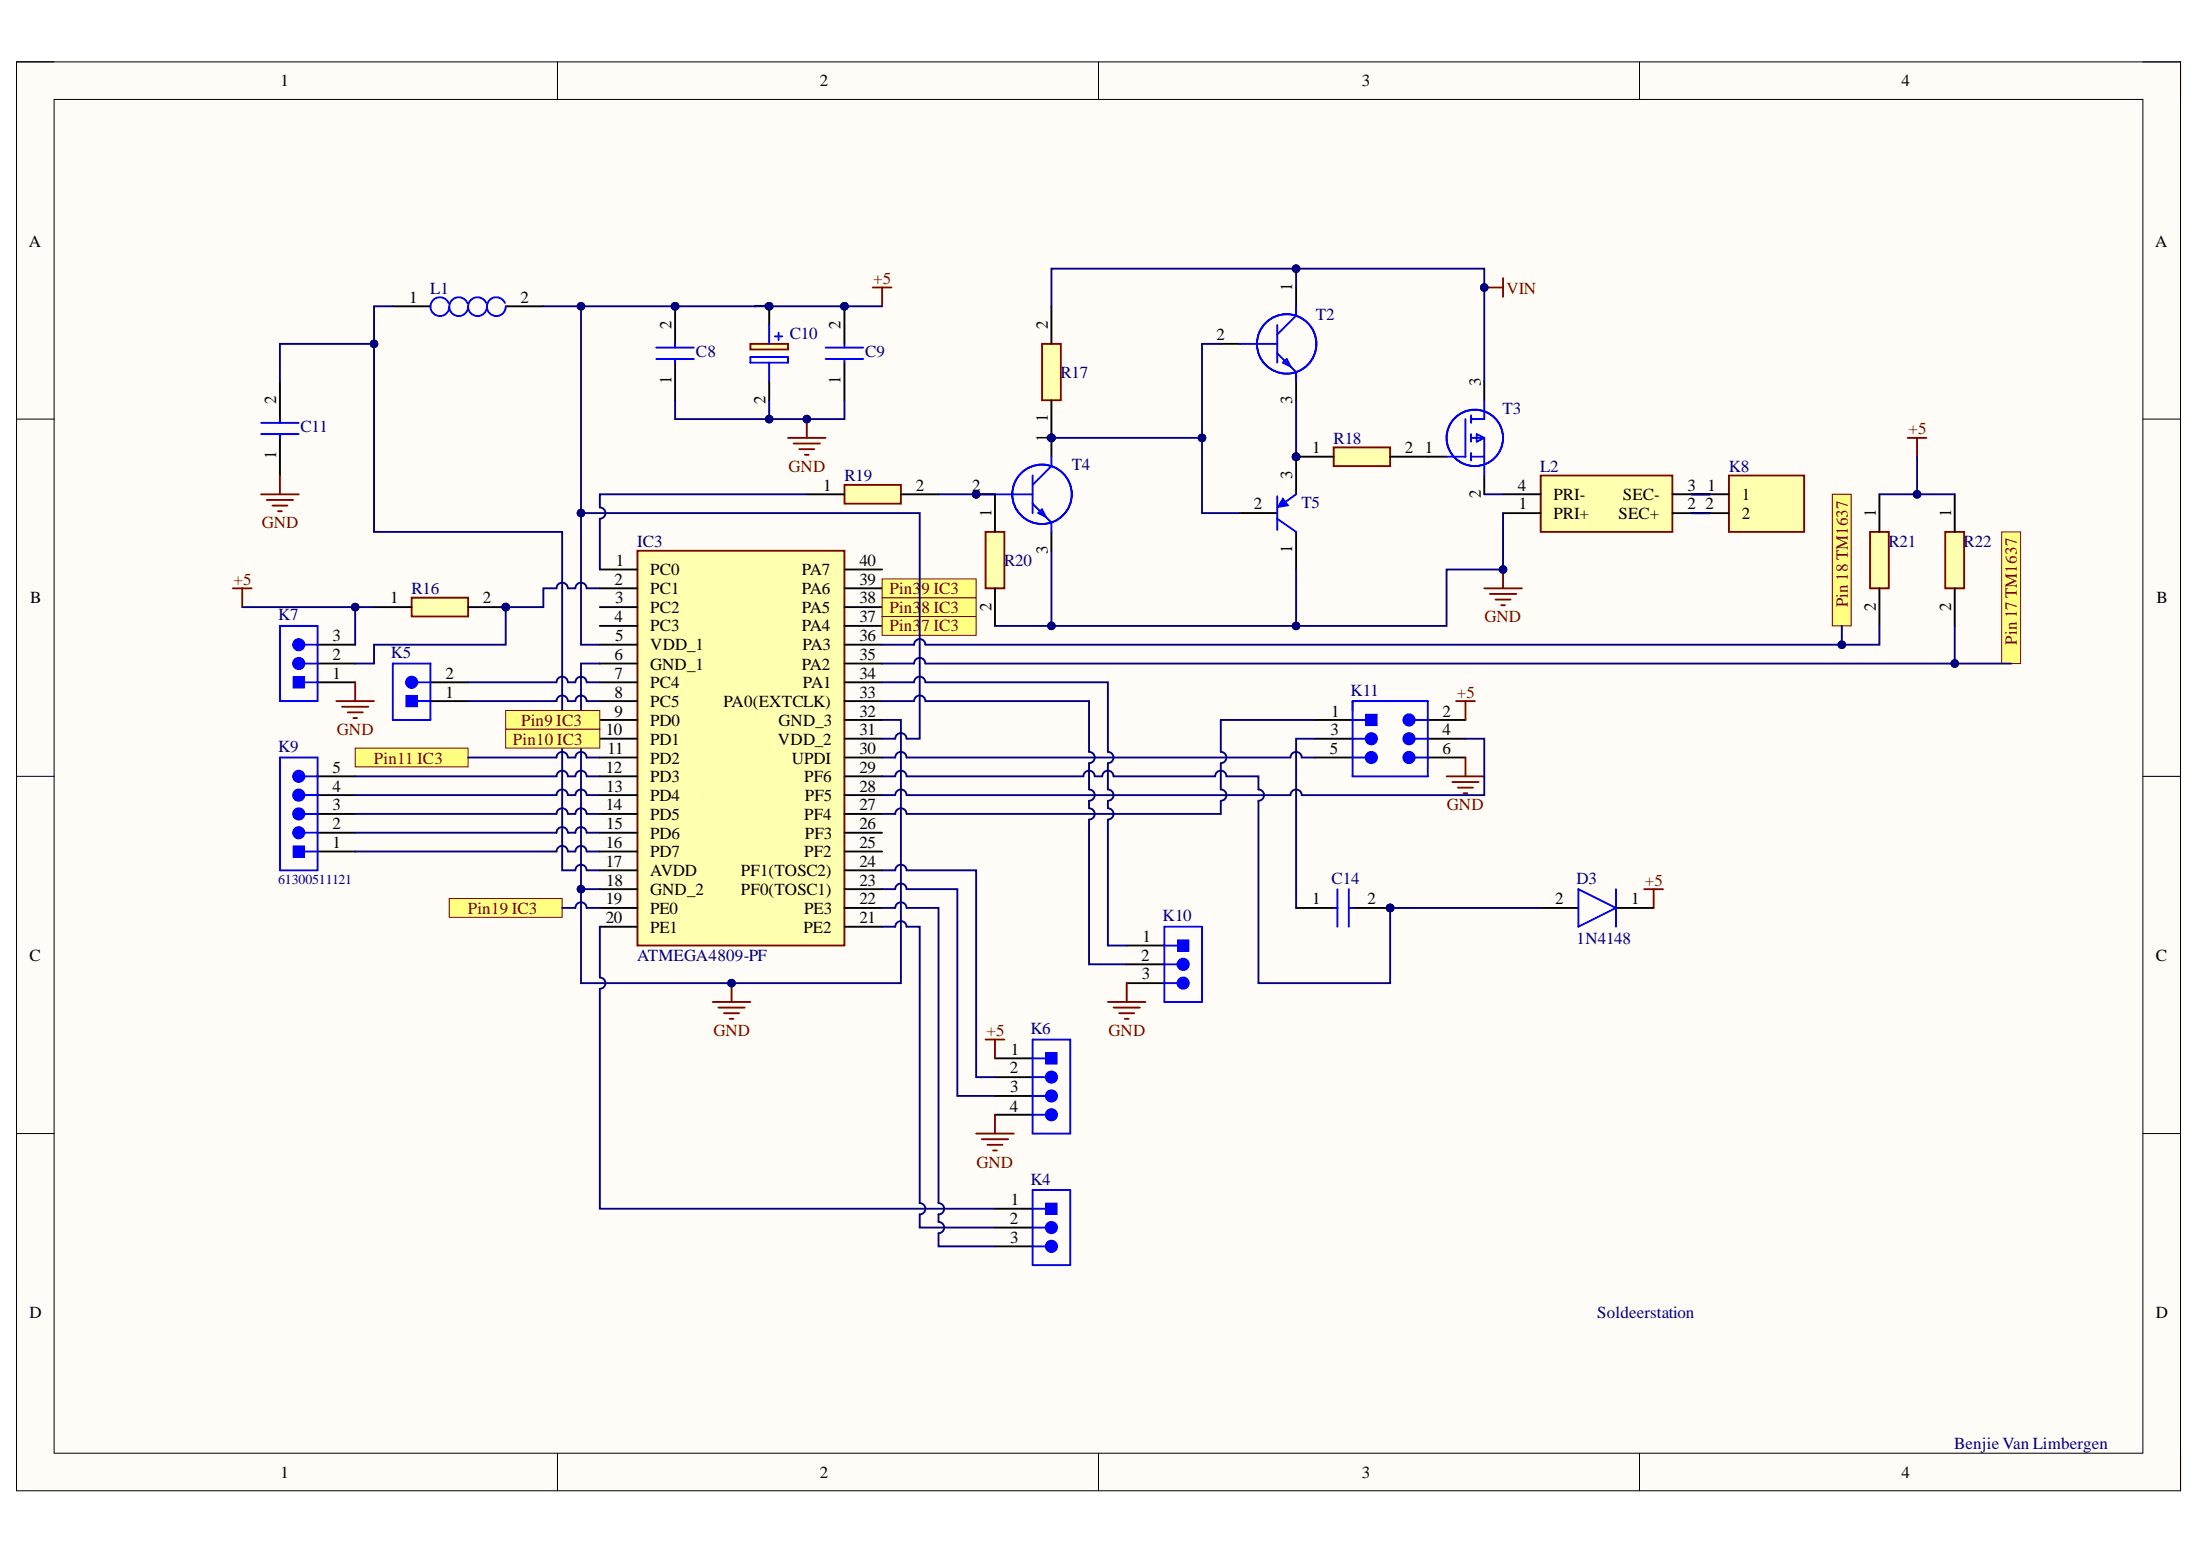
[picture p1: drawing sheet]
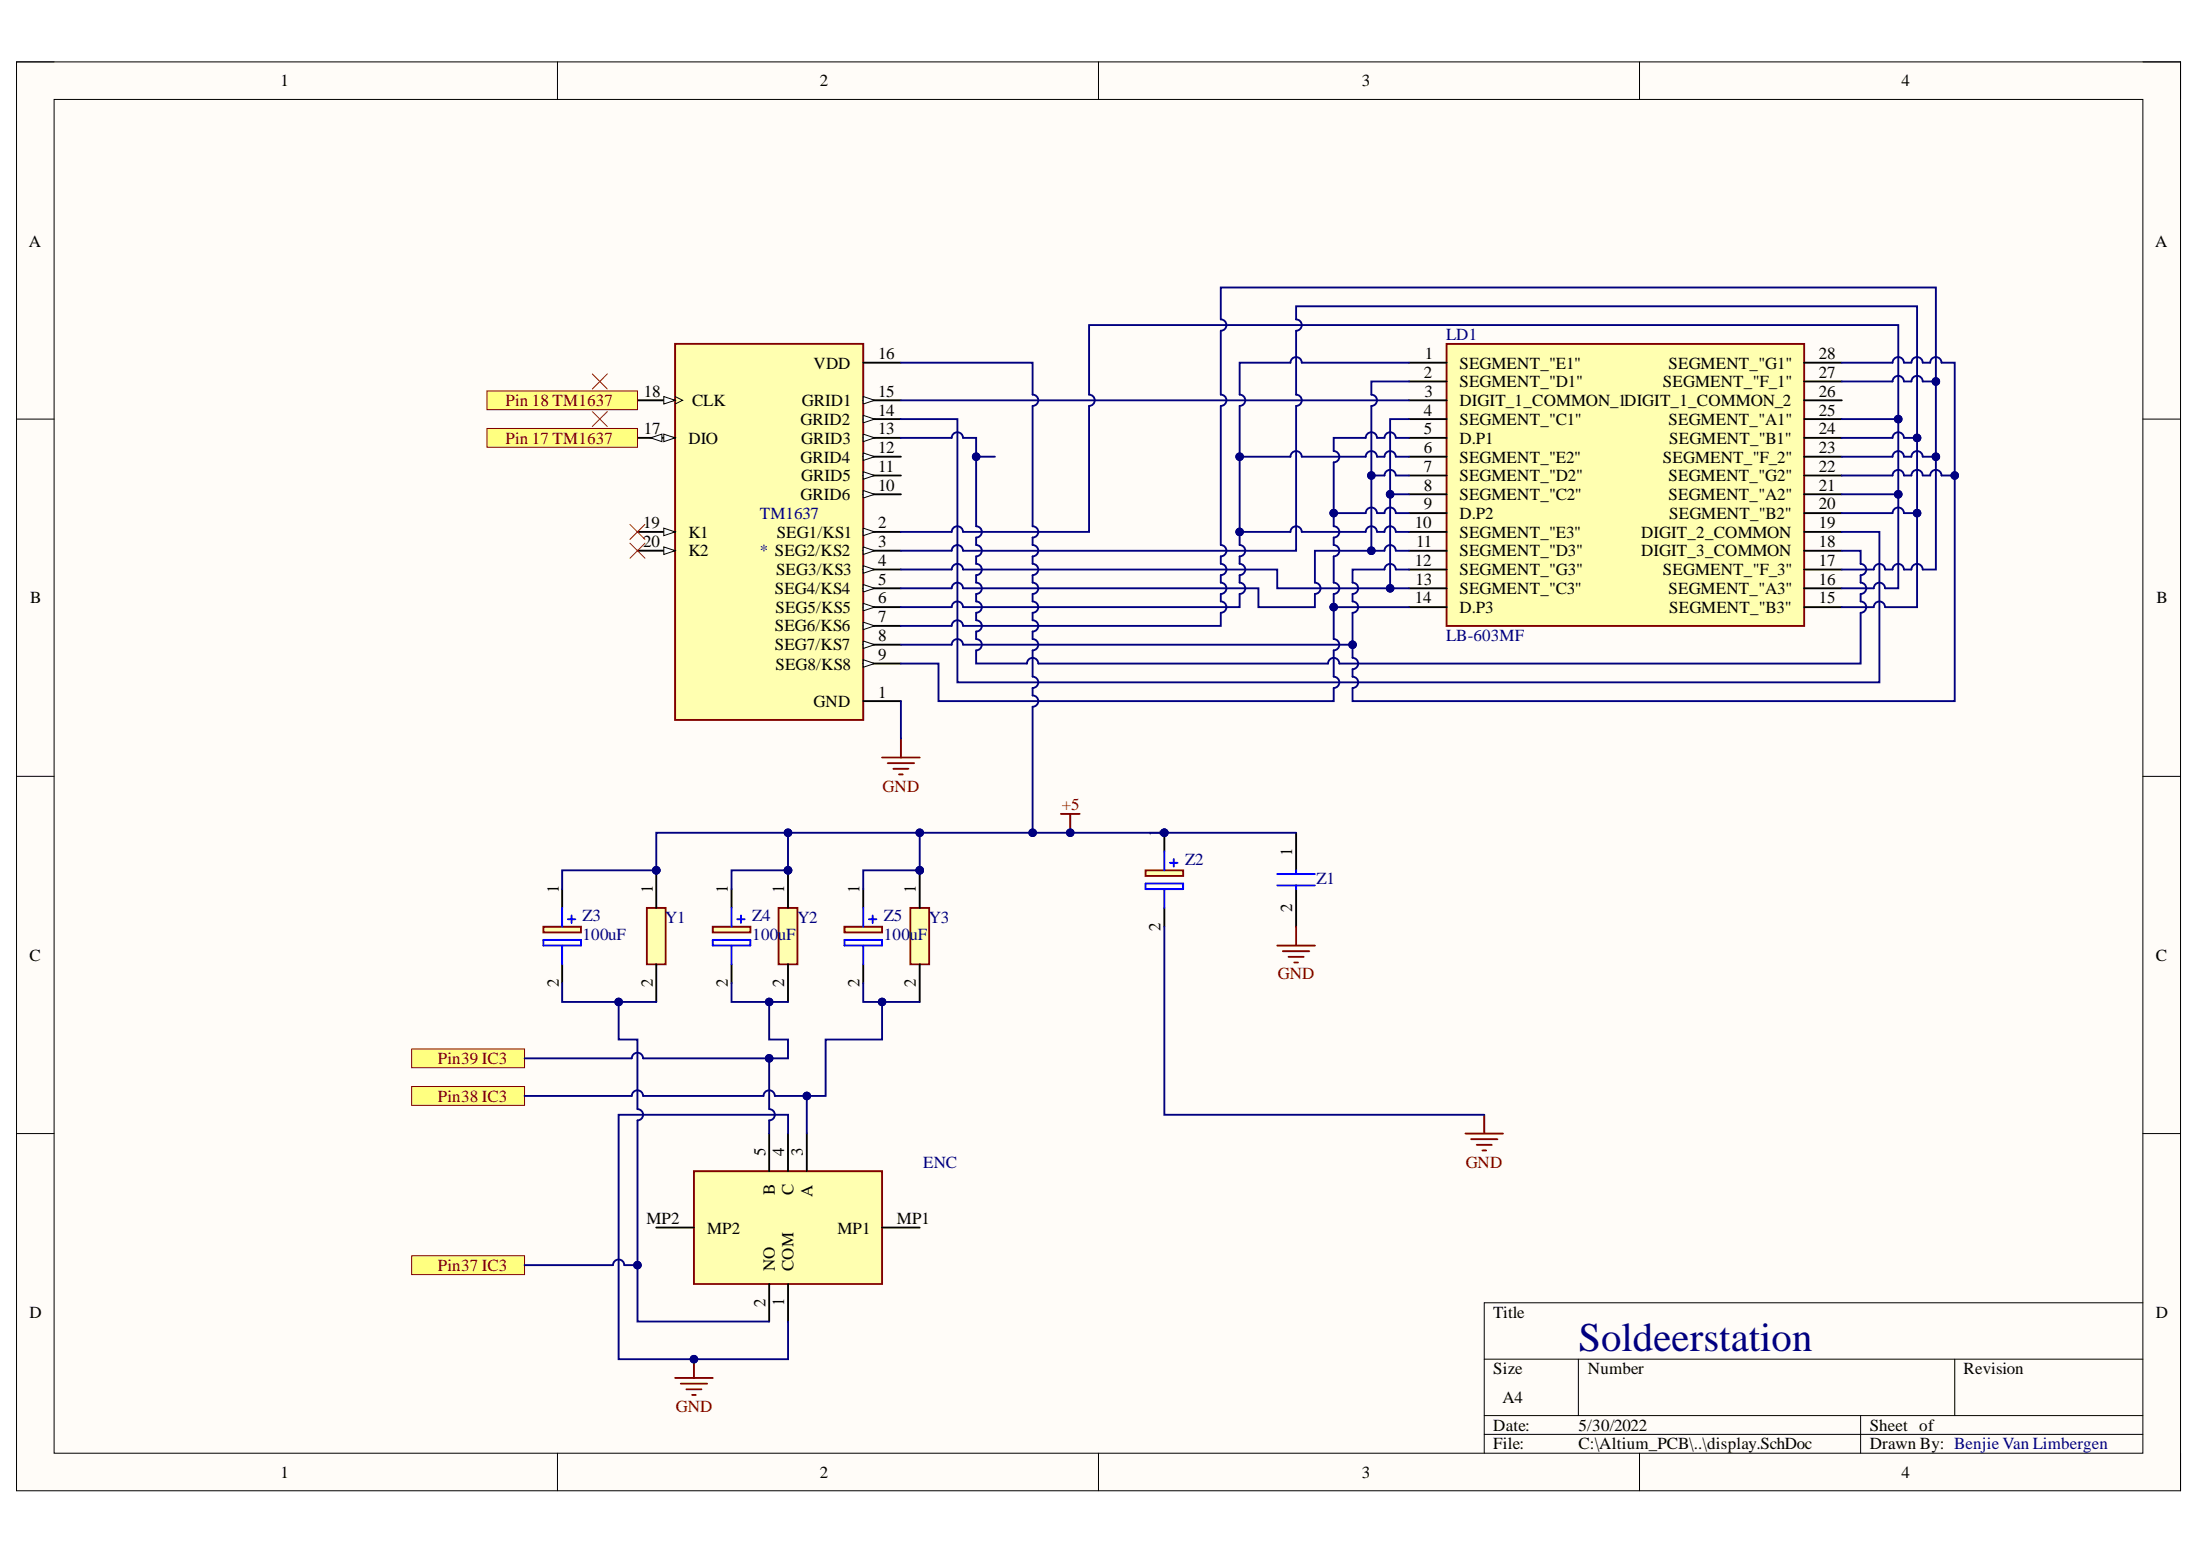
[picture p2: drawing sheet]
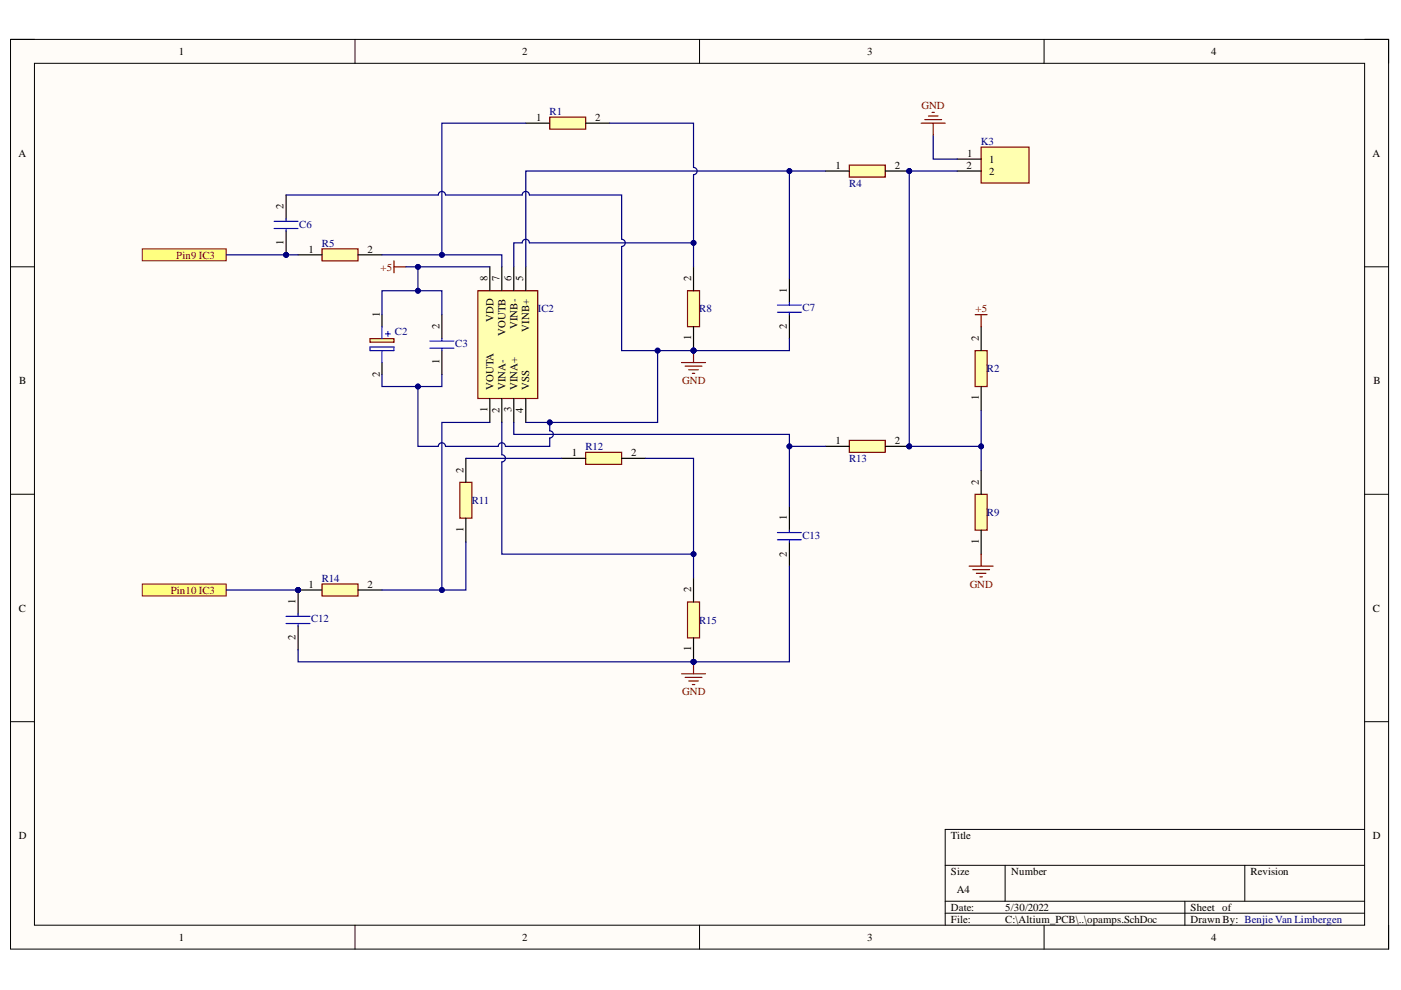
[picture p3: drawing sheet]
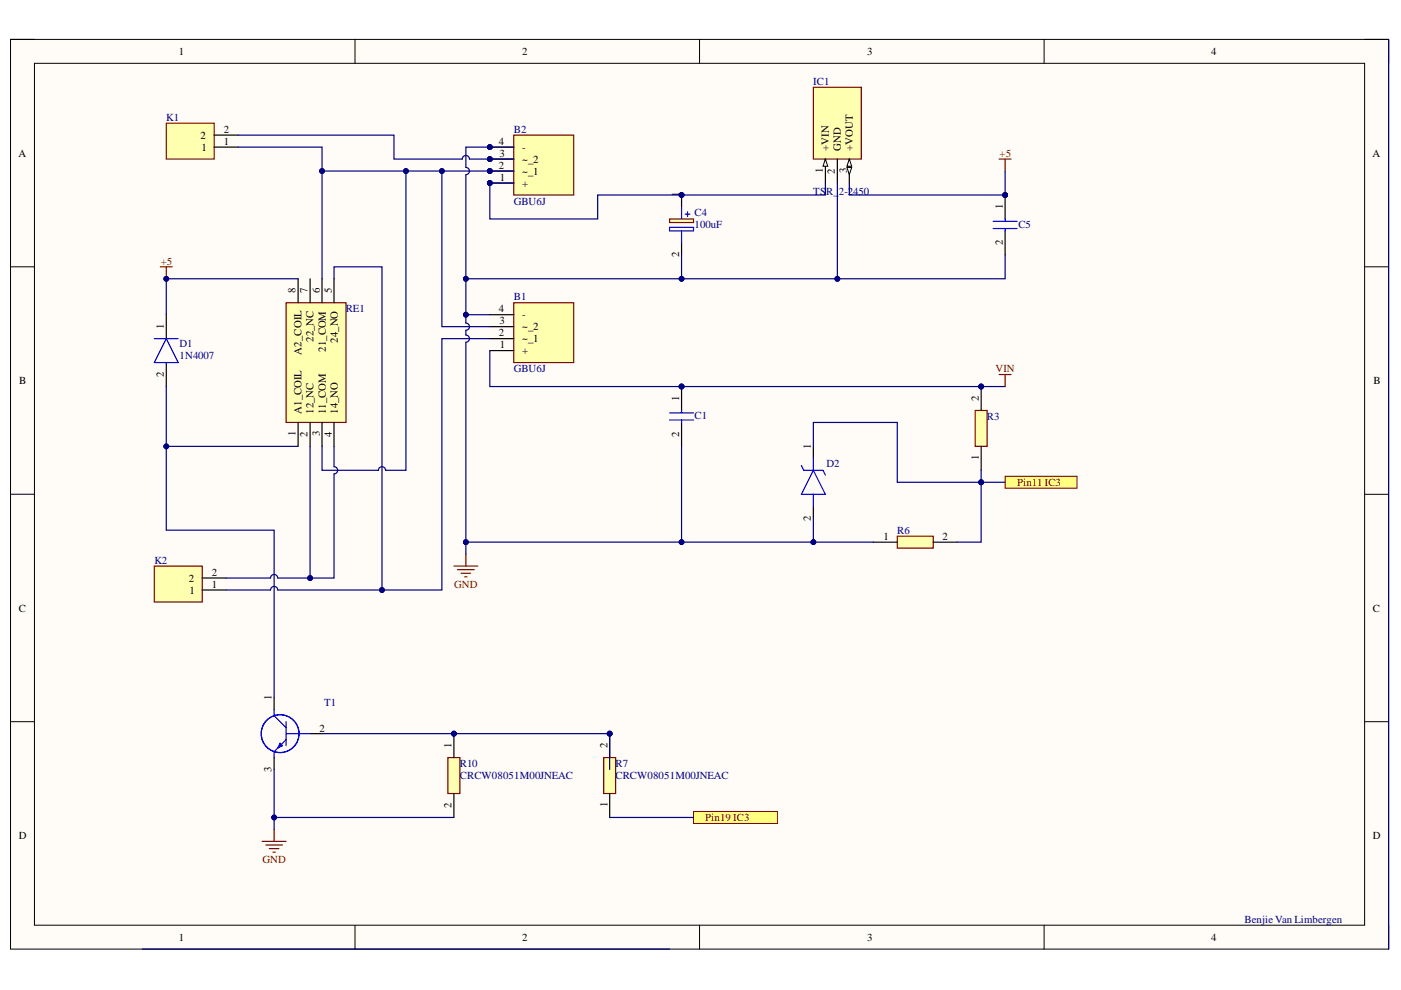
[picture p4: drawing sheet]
# Altium project soldeerstation.PrjPcb
Title: Soldeerstation
4 sheets, 74 parts. Net scope: flat (ports and power ports of the same name join across sheets).
Board file: PCBv4.PcbDoc
Sheets:
  main.SchDoc
  display.SchDoc
  opamps.SchDoc
  voeding.SchDoc

## Sheet main.SchDoc: Soldeerstation
size A4; DrawnBy: Benjie Van Limbergen; SheetNumber: 1; SheetTotal: 4

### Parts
C8  885012207098  [CAPC2012X90N]  (value not drawn)
C9  885012207098  [CAPC2012X90N]  (value not drawn)
C10  860240672002  [CAPPRD200W52D500H1250]  (value not drawn)
C11  885012207098  [CAPC2012X90N]  (value not drawn)
C14  885012207092  [CAPC2012X90N]  (value not drawn)
D3  1N4148  [DIOAD1165W56L425D185]
IC3  ATMEGA4809-PF  [DIP1543W58P254L5175H635Q40N]
K4  61300311121  [HDR1X3]  (value not drawn)
K5  61300211121  [HDR1X2]  (value not drawn)
K6  61000418221  [HDR1X4]  (value not drawn)
K7  61300311121  [HDR1X3]  (value not drawn)
K8  691214110002  [691214110002]  (value not drawn)
K9  61300511121  [HDR1X5]
K10  61300311121  [HDR1X3]  (value not drawn)
K11  61000621121  [HDR2X3]  (value not drawn)
L1  744711003  [744711003]  (value not drawn)
L2  CM2545X171B-10  [CM2545X171B10]  (value not drawn)
R16  C  [RESC2012X60N]  (value not drawn)
R17  smd  [RESC2012X60N]  (value not drawn)
R18  smd  [RESC2012X60N]  (value not drawn)
R19  smd  [RESC2012X60N]  (value not drawn)
R20  smd  [RESC2012X60N]  (value not drawn)
R21  CRCW08051M00JNEAC  [RESC2012X60N]  (value not drawn)
R22  CRCW08051M00JNEAC  [RESC2012X60N]  (value not drawn)
T2  BC547CBU  [BC547CBU]  (value not drawn)
T3  IRF9Z34NPBF  [TO254P469X1042X1967-3P]  (value not drawn)
T4  BC547CBU  [BC547CBU]  (value not drawn)
T5  BC557CG  [ONSC-TO-92-3-29-11]  (value not drawn)

### Ports
Pin9 IC3, Pin10 IC3, Pin11 IC3, Pin19 IC3, Pin37 IC3, Pin38 IC3, Pin39 IC3, Pin 17 TM1637, Pin 18 TM1637

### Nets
+5: C8.2 C9.2 C10.1(+) D3.1(K) IC3.5(VDD_1) IC3.31(VDD_2) K6.1 K7.3 K11.2 L1.2 R16.1 R21.1 R22.1
GND: C8.1 C9.1 C10.2(-) C11.1 IC3.6(GND_1) IC3.18(GND_2) IC3.32(GND_3) K6.4 K7.1 K10.3 K11.6 L2.1(PRI+) R20.2 T4.3(E) T5.1(C)
VIN: R17.2 T2.1(C) T3.3(D)
NetC6_1: IC3.9(PD0) ; port Pin9 IC3
NetC11_2: C11.2 IC3.17(AVDD) L1.1
NetC12_1: IC3.10(PD1) ; port Pin10 IC3
NetC14_1: C14.1 K11.3
NetC14_2: C14.2 D3.2(A) IC3.29(PF6)
NetD2_1: IC3.11(PD2) ; port Pin11 IC3
NetENC_2: IC3.37(PA4) ; port Pin37 IC3
NetENC_3: IC3.38(PA5) ; port Pin38 IC3
NetENC_5: IC3.39(PA6) ; port Pin39 IC3
NetIC3_1: IC3.1(PC0) R19.1
NetIC3_2: IC3.2(PC1) K7.2 R16.2
NetIC3_7: IC3.7(PC4) K5.2
NetIC3_8: IC3.8(PC5) K5.1
NetIC3_12: IC3.12(PD3) K9.5
NetIC3_13: IC3.13(PD4) K9.4
NetIC3_14: IC3.14(PD5) K9.3
NetIC3_15: IC3.15(PD6) K9.2
NetIC3_16: IC3.16(PD7) K9.1
NetIC3_19: IC3.19(PE0) ; port Pin19 IC3
NetIC3_20: IC3.20(PE1) K4.1
NetIC3_21: IC3.21(PE2) K4.2
NetIC3_22: IC3.22(PE3) K4.3
NetIC3_23: IC3.23(PF0(TOSC1)) K6.3
NetIC3_24: IC3.24(PF1(TOSC2)) K6.2
NetIC3_27: IC3.27(PF4) K11.1
NetIC3_28: IC3.28(PF5) K11.4
NetIC3_30: IC3.30(UPDI) K11.5
NetIC3_33: IC3.33(PA0(EXTCLK)) K10.2
NetIC3_34: IC3.34(PA1) K10.1
NetIC3_35: IC3.35(PA2) R22.2 ; port Pin 17 TM1637
NetIC3_36: IC3.36(PA3) R21.2 ; port Pin 18 TM1637
NetK8_1: K8.1 L2.3(SEC-)
NetK8_2: K8.2 L2.2(SEC+)
NetL2_4: L2.4(PRI-) T3.2(S)
NetR17_1: R17.1 T2.2(B) T4.1(C) T5.2(B)
NetR18_1: R18.1 T2.3(E) T5.3(E)
NetR18_2: R18.2 T3.1(G)
NetR19_2: R19.2 R20.1 T4.2(B)

Not connected (* = marked no-connect by the designer): IC3 3(PC2) 4(PC3) 25(PF2) 26(PF3) 40(PA7)

## Sheet display.SchDoc: Soldeerstation
size A4; DrawnBy: Benjie Van Limbergen; Revision: 1.0; SheetNumber: 2; SheetTotal: 4

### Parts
ENC  482016514001  [482016514001]  (value not drawn)
LD1  LB-603MF  [DIP1524W50P254L3750H820Q28N]
TM1637  *  [DIP778W43P254L2612H431Q20N]
Y1  ESR10EZPJ183  [RESC2012X60N]  (value not drawn)
Y2  ESR10EZPJ183  [RESC2012X60N]  (value not drawn)
Y3  ESR10EZPJ183  [RESC2012X60N]  (value not drawn)
Z1  860010683032  [CAPPRD200W55D500H1200]  (value not drawn)
Z2  860240672002  [CAPC2012X90N]  (value not drawn)
Z3  100uF  [CAPC2012X90N]
Z4  100uF  [CAPC2012X90N]
Z5  100uF  [CAPC2012X90N]

### Ports
Pin37 IC3, Pin38 IC3, Pin39 IC3, Pin 17 TM1637, Pin 18 TM1637

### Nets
+5: TM1637.16(VDD) Y1.1 Y2.1 Y3.1 Z1.1(+) Z2.1(+) Z3.1(+) Z4.1(+) Z5.1(+)
GND: ENC.1(COM) ENC.4(C) TM1637.1(GND) Z1.2(-) Z2.2(-)
NetENC_2: ENC.2(NO) Y1.2 Z3.2(-) ; port Pin37 IC3
NetENC_3: ENC.3(A) Y3.2 Z5.2(-) ; port Pin38 IC3
NetENC_5: ENC.5(B) Y2.2 Z4.2(-) ; port Pin39 IC3
NetIC3_35: TM1637.17(DIO) ; port Pin 17 TM1637
NetIC3_36: TM1637.18(CLK) ; port Pin 18 TM1637
NetLD1_1: LD1.1(SEGMENT_"E1") LD1.6(SEGMENT_"E2") LD1.10(SEGMENT_"E3") TM1637.6(SEG5/KS5)
NetLD1_2: LD1.2(SEGMENT_"D1") LD1.7(SEGMENT_"D2") LD1.11(SEGMENT_"D3") TM1637.5(SEG4/KS4)
NetLD1_3: LD1.3(DIGIT_1_COMMON_1) TM1637.15(GRID1)
NetLD1_4: LD1.4(SEGMENT_"C1") LD1.8(SEGMENT_"C2") LD1.13(SEGMENT_"C3") TM1637.4(SEG3/KS3)
NetLD1_5: LD1.5(D.P1) LD1.9(D.P2) LD1.14(D.P3) TM1637.9(SEG8/KS8)
NetLD1_12: LD1.12(SEGMENT_"G3") LD1.22(SEGMENT_"G2") LD1.28(SEGMENT_"G1") TM1637.8(SEG7/KS7)
NetLD1_15: LD1.15(SEGMENT_"B3") LD1.20(SEGMENT_"B2") LD1.24(SEGMENT_"B1") TM1637.3(SEG2/KS2)
NetLD1_16: LD1.16(SEGMENT_"A3") LD1.21(SEGMENT_"A2") LD1.25(SEGMENT_"A1") TM1637.2(SEG1/KS1)
NetLD1_17: LD1.17(SEGMENT_"F_3") LD1.23(SEGMENT_"F_2") LD1.27(SEGMENT_"F_1") TM1637.7(SEG6/KS6)
NetLD1_18: LD1.18(DIGIT_3_COMMON) TM1637.13(GRID3)
NetLD1_19: LD1.19(DIGIT_2_COMMON) TM1637.14(GRID2)

Not connected (* = marked no-connect by the designer): ENC MP1 MP2; LD1 26(DIGIT_1_COMMON_2); TM1637 10(GRID6) 11(GRID5) 12(GRID4) 19(K1)* 20(K2)*

## Sheet opamps.SchDoc: Soldeerstation
size A4; Author: Benjie Van Limbergen; DrawnBy: Benjie Van Limbergen; SheetNumber: 3; SheetTotal: 4

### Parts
C2  860240672002  [CAPPRD200W52D500H1250]  (value not drawn)
C3  885012207098  [CAPC2012X90N]  (value not drawn)
C6  885012205067  [CAPC2012X90N]  (value not drawn)
C7  885012205067  [CAPC2012X90N]  (value not drawn)
C12  885012205067  [CAPC2012X90N]  (value not drawn)
C13  885012205067  [CAPC2012X90N]  (value not drawn)
IC2  MCP6002-E_P  [DIP781W56P254L950H533Q8N]  (value not drawn)
K3  691214110002  [691214110002]  (value not drawn)
R1  smd  [RESC2012X60N]  (value not drawn)
R2  smd  [RESC2012X60N]  (value not drawn)
R4  smd  [RESC2012X60N]  (value not drawn)
R5  smd  [RESC2012X60N]  (value not drawn)
R8  smd  [RESC2012X60N]  (value not drawn)
R9  smd  [RESC2012X60N]  (value not drawn)
R11  smd  [RESC2012X60N]  (value not drawn)
R12  smd  [RESC2012X60N]  (value not drawn)
R13  smd  [RESC2012X60N]  (value not drawn)
R14  smd  [RESC2012X60N]  (value not drawn)
R15  smd  [RESC2012X60N]  (value not drawn)

### Ports
Pin9 IC3, Pin10 IC3

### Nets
+5: C2.1(+) C3.2 IC2.8(VDD) R2.2
GND: C2.2(-) C3.1 C6.2 C7.2 C12.2 C13.2 IC2.4(VSS) K3.1 R8.1 R9.1 R15.1
NetC6_1: C6.1 R5.1 ; port Pin9 IC3
NetC7_1: C7.1 IC2.5(VINB+) R4.1
NetC12_1: C12.1 R14.1 ; port Pin10 IC3
NetC13_1: C13.1 IC2.3(VINA+) R13.1
NetIC2_1: IC2.1(VOUTA) R11.1 R14.2
NetIC2_2: IC2.2(VINA-) R12.2 R15.2
NetIC2_6: IC2.6(VINB-) R1.2 R8.2
NetIC2_7: IC2.7(VOUTB) R1.1 R5.2
NetK3_2: K3.2 R2.1 R4.2 R9.2 R13.2
NetR11_2: R11.2 R12.1

## Sheet voeding.SchDoc: Voeding
size A4; Date: 18/03/2022; Engineer: Benjie Van Limbergen; Revision: 1.0; SheetNumber: 4; SheetTotal: 4

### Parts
B1  GBU6J  [GBU6J]
B2  GBU6J  [GBU6J]
C1  860010683032  [CAPPRD1000W80D2200H4100]  (value not drawn)
C4  100uF  [CAPPRD200W55D500H1200]
C5  860010683032  [CAPPRD200W52D500H1250]  (value not drawn)
D1  1N4007  [DIOAD1410W86L470D235]
D2  1N5231BTR  [DIOAD1068W53L380D172]  (value not drawn)
IC1  TSR_2-2450  [TSR-2]
K1  691214110002  [691214110002]  (value not drawn)
K2  691214110002  [691214110002]  (value not drawn)
R3  CRCW08051M00JNEAC  [RESC2012X60N]  (value not drawn)
R6  CRCW08051M00JNEAC  [RESC2012X60N]  (value not drawn)
R7  CRCW08051M00JNEAC  [RESC2012X60N]
R10  CRCW08051M00JNEAC  [RESC2012X60N]
RE1  RT424005  [RT42]  (value not drawn)
T1  BC547CBU  [BC547CBU]  (value not drawn)

### Ports
Pin11 IC3, Pin19 IC3

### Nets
+5: C5.1(+) D1.1(K) IC1.3(+VOUT) RE1.8(A2_COIL)
GND: B1.4(-) B2.4(-) C1.2(-) C4.2(-) C5.2(-) D2.2(A) IC1.2(GND) R6.1 R10.2 T1.3(E)
VIN: B1.1(+) C1.1(+) R3.2
NetB1_2: B1.2(~_1) K2.1 RE1.5(24_NO)
NetB1_3: B1.3(~_2) B2.2(~_1) K1.1 RE1.3(11_COM) RE1.6(21_COM)
NetB2_1: B2.1(+) C4.1(+) IC1.1(+VIN)
NetB2_3: B2.3(~_2) K1.2
NetD1_2: D1.2(A) RE1.1(A1_COIL) T1.1(C)
NetD2_1: D2.1(K) R3.1 R6.2 ; port Pin11 IC3
NetIC3_19: R7.1 ; port Pin19 IC3
NetK2_2: K2.2 RE1.2(12_NC) RE1.4(14_NO)
NetR7_2: R7.2 R10.1 T1.2(B)

Not connected (* = marked no-connect by the designer): RE1 7(22_NC)

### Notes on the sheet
- Benjie Van Limbergen

## Nets that join several sheets
+5: main (13 pins), display (9 pins), opamps (C2.1 C3.2 IC2.8 R2.2), voeding (C5.1 D1.1 IC1.3 RE1.8)
GND: main (15 pins), display (5 pins), opamps (11 pins), voeding (10 pins)
VIN: main (R17.2 T2.1 T3.3), voeding (B1.1 C1.1 R3.2)
NetC6_1: main (IC3.9), opamps (C6.1 R5.1)
NetC12_1: main (IC3.10), opamps (C12.1 R14.1)
NetD2_1: main (IC3.11), voeding (D2.1 R3.1 R6.2)
NetENC_2: main (IC3.37), display (ENC.2 Y1.2 Z3.2)
NetENC_3: main (IC3.38), display (ENC.3 Y3.2 Z5.2)
NetENC_5: main (IC3.39), display (ENC.5 Y2.2 Z4.2)
NetIC3_19: main (IC3.19), voeding (R7.1)
NetIC3_35: main (IC3.35 R22.2), display (TM1637.17)
NetIC3_36: main (IC3.36 R21.2), display (TM1637.18)
